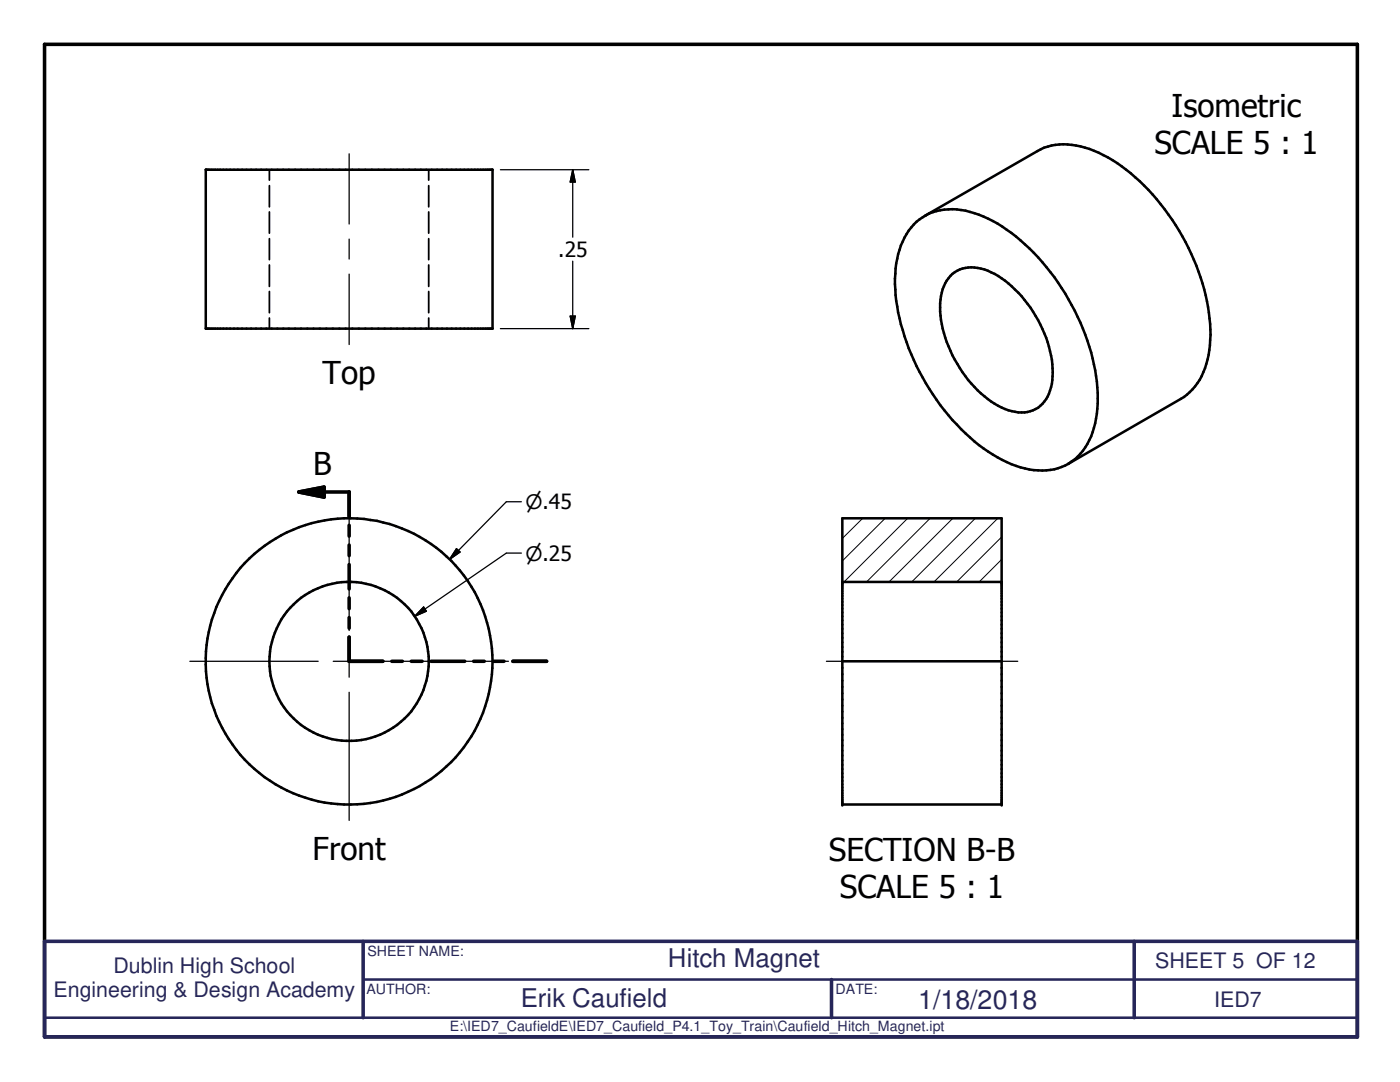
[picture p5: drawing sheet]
<svg xmlns="http://www.w3.org/2000/svg" width="279mm" height="216mm" viewBox="0 0 279 216" stroke-linecap="round" stroke-linejoin="round" font-family="sans-serif">
<g fill="none" stroke="#000" stroke-width=".51">
<path d="M41.1 33.9h57.2v31.7h-57.2zM182.9 44.2a11 11 0 0 1 9.8-2.2 26.9 26.9 0 0 1 12.7 7.6 46.7 46.7 0 0 1 13.5 26.6 20.9 20.9 0 0 1-1.9 12.4 10.3 10.3 0 0 1-11.6 5.1 28 28 0 0 1-14.4-9 46.1 46.1 0 0 1-12.3-25.8 19.6 19.6 0 0 1 2.7-12.9zM184.5 43.1l22.6-13a11.3 11.3 0 0 1 8.5-.9 29.1 29.1 0 0 1 13.6 8.7 46 46 0 0 1 12.3 26.7 18.7 18.7 0 0 1-2.5 11.9l-1 1.2-1.7 1.5-23.2 13.4M190.1 54.7a6.9 6.9 0 0 1 7.7-.3 20.4 20.4 0 0 1 7.9 7 22.3 22.3 0 0 1 4.2 15.2 6.6 6.6 0 0 1-4.2 5.4 9.6 9.6 0 0 1-7.9-1.9 25.5 25.5 0 0 1-10.2-18 9 9 0 0 1 2.5-7.4zM168.1 116.1h31.8M168.1 103.4h31.8v57.1h-31.8zM168.1 132h31.8"/>
<circle cx="69.6" cy="132" r="15.9"/>
<circle cx="69.7" cy="132" r="28.6"/>
</g>
<g fill="none" stroke="#000" stroke-width=".35">
<path d="M53.8 33.9v2M53.8 37v4.3M85.6 33.9v2M85.6 37v4.3M53.8 42.3v4.2M53.8 47.6v4.2M53.8 52.9v4.2M53.8 58.2v4.2M85.6 42.3v4.2M85.6 47.6v4.2M85.6 52.9v4.2M85.6 58.2v4.2"/>
<path d="M53.8 63.5v2.1M85.6 63.5v2.1"/>
</g>
<g fill="#000">
<circle cx="168.1" cy="116.1" r=".25"/>
<circle cx="199.9" cy="116.1" r=".25"/>
<circle cx="168.1" cy="160.5" r=".25"/>
<circle cx="199.9" cy="160.5" r=".25"/>
</g>
<g fill="none" stroke="#000" stroke-width=".71">
<path d="M8.9 8.8h262v198.1h-262zM59.6 98.2l5.1-1v2zM59.6 98.2h10.1v4.8M69.7 104.8v2.2M69.7 108.8v2.1M69.7 112.6v4.9M69.7 119.3v2.2M69.7 123.2v2.1M69.7 127.1v4.9h6.7M78.2 132h2.1M82.1 132h2.1M86 132h6.8"/>
<path d="M94.5 132h2.1M98.5 132h2.1M102.4 132h6.7"/>
</g>
<path d="M72.5 195.5h198.4M8.9 203.1h262" fill="none" stroke="#262659" stroke-width=".51"/>
<path d="M8.9 187.8h262v19.1h-262zM72.5 187.8v15.3M165.9 195.5v7.6M226.4 187.8v15.3" fill="none" stroke="#262659" stroke-width=".71"/>
<path d="M114.3 33.9l.5 2.4h-1zM113.8 63.1h1l-.5 2.5zM59.6 98.2l5.1-1v2zM91.1 109.5l.7 .7-2.1 1.4zM84.5 121.1l.6 .9-2.3 1z" fill="#000"/>
<path d="M172.2 103.4l-4.1 4M176.7 103.4l-8.6 8.5M181.1 103.4l-12.7 12.7M185.6 103.4l-12.7 12.7M190.2 103.4l-12.8 12.7M194.6 103.4l-12.7 12.7M199.1 103.4l-12.7 12.7M199.9 116.1h.1M199.9 111.6l-4.5 4.5M199.9 107.1l-9 9" fill="none" stroke="#000" stroke-width=".2"/>
<g fill="none" stroke="#000" stroke-width=".25">
<path d="M69.7 30.7v14M99.9 33.9h17.6M114.3 33.9l.5 2.4h-1zM114.3 33.9v13.4M69.7 47.7v4M69.7 54.7v14M114.3 52.1v13.5M99.9 65.6h17.6M113.8 63.1h1l-.5 2.5zM69.7 100.2v25.6M91.1 109.5l.7 .7-2.1 1.4zM104.1 100.1h-3.1l-11.3 11.5"/>
<path d="M104.1 110.4h-3.1l-18.2 12.6M37.9 132h25.6M66.5 132h6.4M69.7 128.8v6.3M69.7 138.1v25.6M75.9 132h25.6M84.5 121.1l.6 .9-2.3 1zM164.9 132h14.1M182 132h4M189 132h14.1"/>
</g>
<g font-size="6.3">
<text x="233.8" y="23.3">Isometric</text>
<text x="230.4" y="30.8">SCALE 5 : 1</text>
<text x="64.4" y="76.7">Top</text>
<text x="62.5" y="94.7">B</text>
<text x="62.4" y="171.6">Front</text>
<text x="165.4" y="171.7">SECTION B-B</text>
<text x="167.6" y="179.2">SCALE 5 : 1</text>
</g>
<text font-size="5.3" fill="#262659" x="183.3" y="201.3">1/18/2018</text>
<g font-size="5.1" fill="#262659">
<text x="133.3" y="193">Hitch Magnet</text>
<text x="103.9" y="200.9">Erik Caufield</text>
</g>
<text font-size="4.2" x="111.4" y="51.3">.25</text>
<g font-size="4.2" fill="#262659">
<text x="22.6" y="194.2">Dublin High School</text>
<text x="230.5" y="193.2">SHEET 5 OF 12</text>
<text x="10.7" y="199">Engineering &amp; Design Academy</text>
<text x="242.3" y="200.9">IED7</text>
</g>
<g font-size="4">
<text x="104.9" y="101.6">⌀.45</text>
<text x="104.9" y="111.8">⌀.25</text>
</g>
<g font-size="2.8" fill="#262659">
<text x="73.3" y="190.8">SHEET NAME:</text>
<text x="73.2" y="198.3">AUTHOR:</text>
<text x="166.8" y="198.4">DATE:</text>
<text x="89.8" y="205.8">E:\IED7_CaufieldE\IED7_Caufield_P4.1_Toy_Train\Caufield_Hitch_Magnet.ipt</text>
</g>
</svg>
